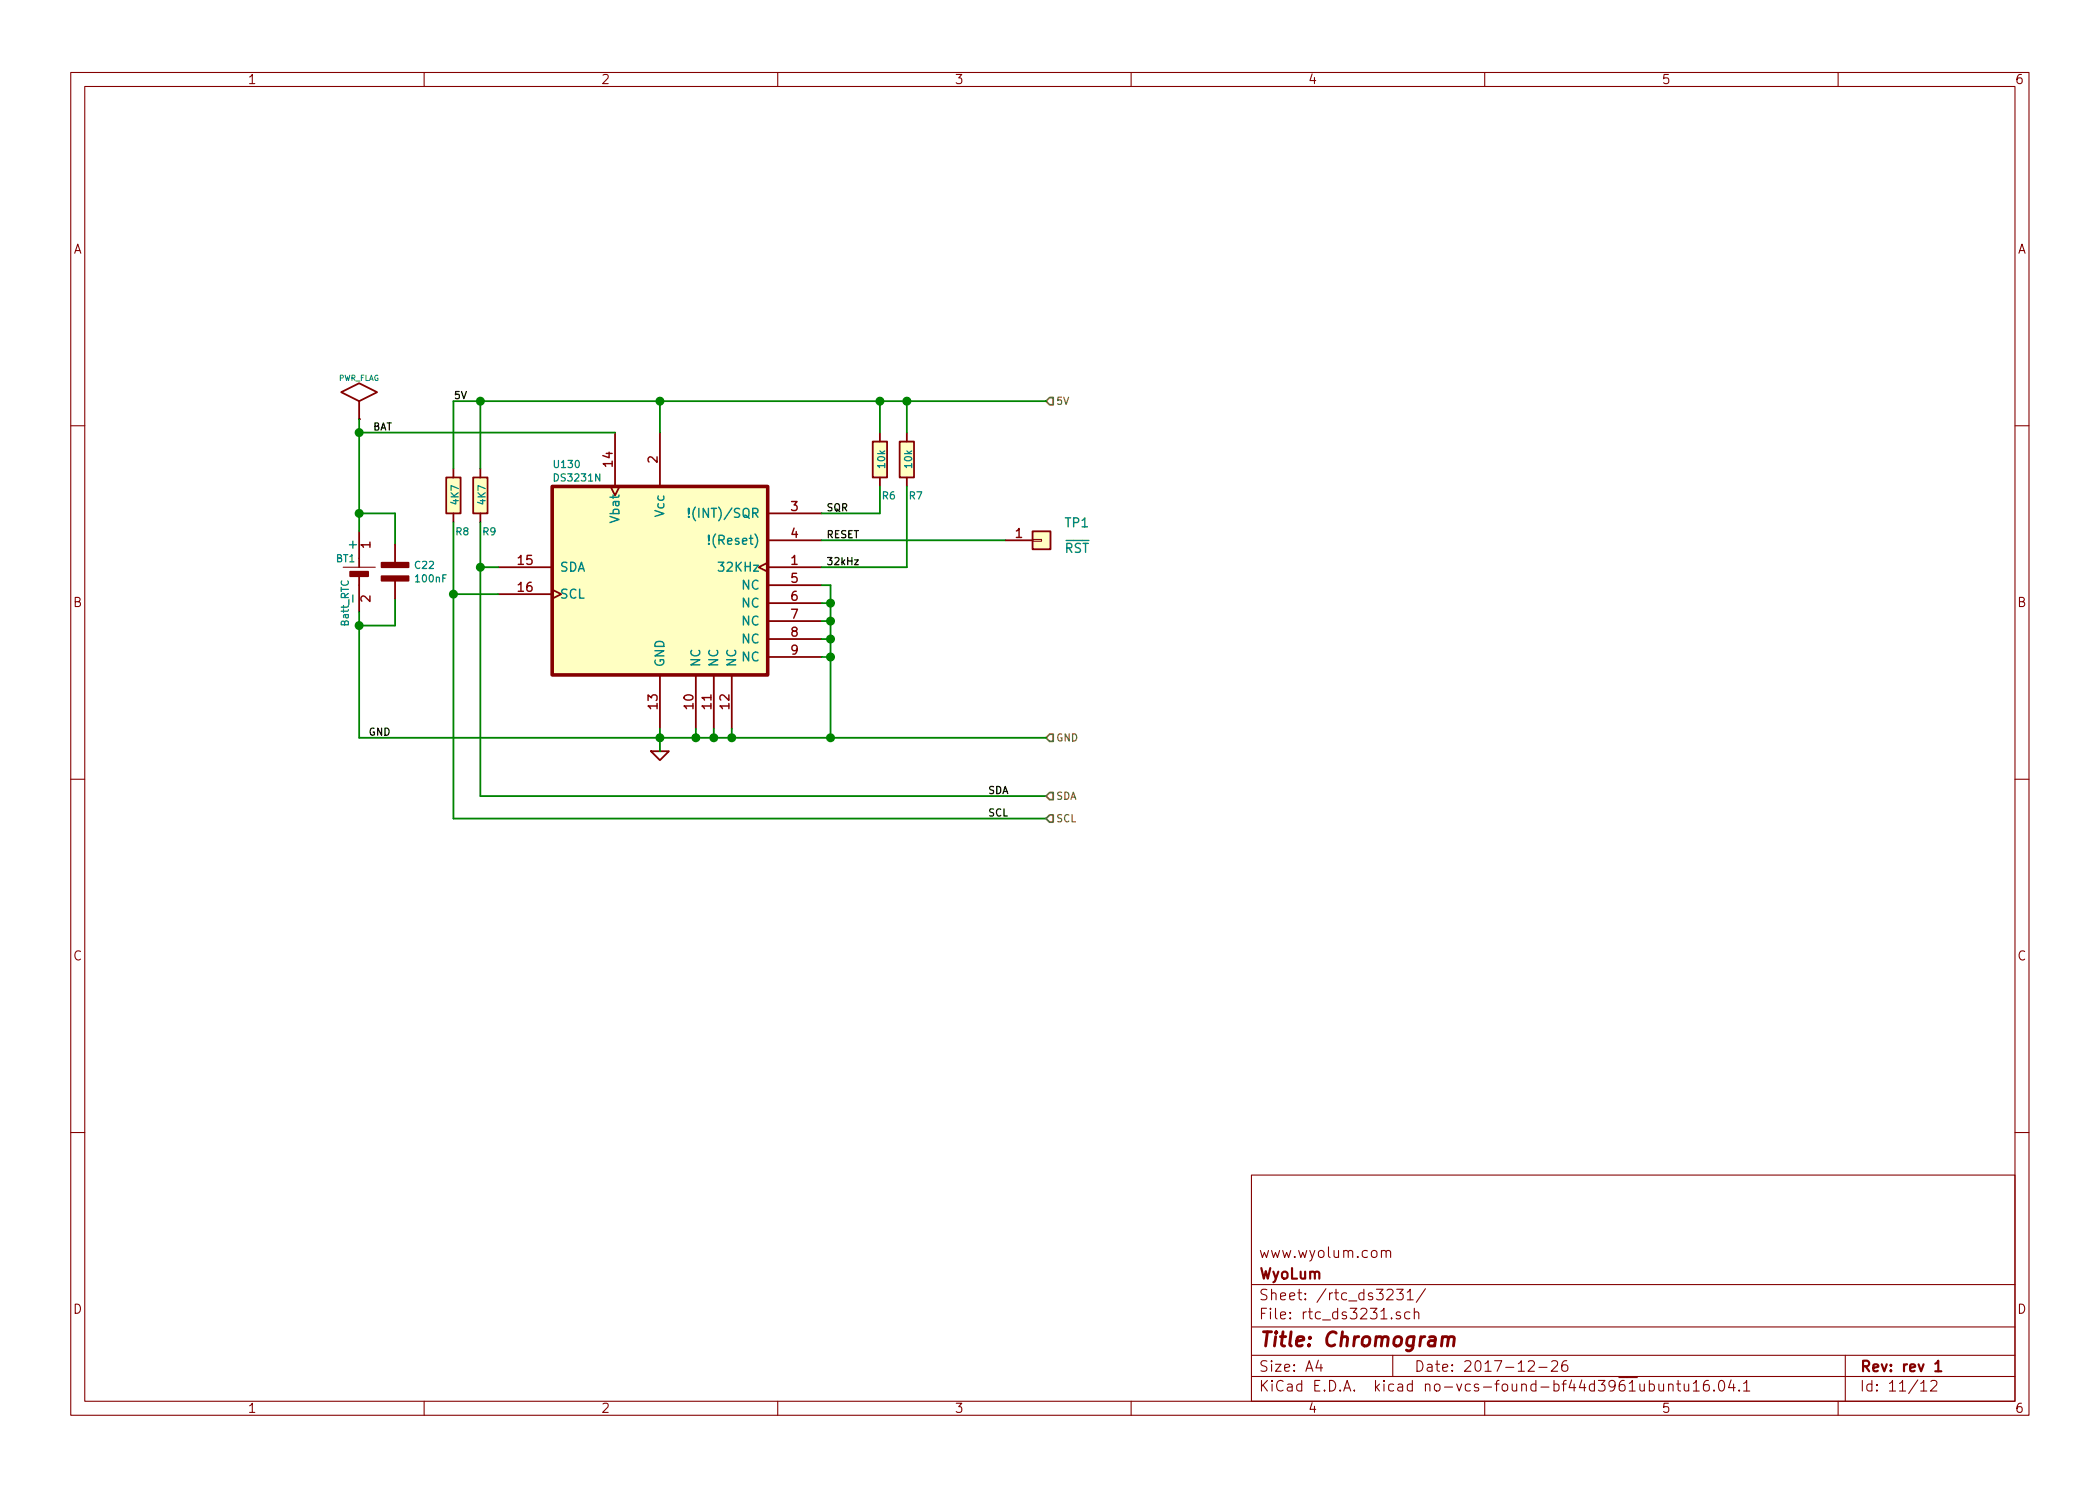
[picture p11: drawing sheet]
<svg xmlns="http://www.w3.org/2000/svg" width="297mm" height="210mm" viewBox="0 0 297 210" stroke-linecap="round" stroke-linejoin="round" font-family="sans-serif">
<g fill="none" stroke="#840000" stroke-width=".15">
<path d="M10 10.3h277v189.9h-277zM12 12.2h273v186.1h-273zM60 10.3v1.9M110 10.3v1.9M160 10.3v1.9M210 10.3v1.9M260 10.3v1.9M10 60.2h2M146 76.3h1.3v.3h-1.3zM285 60.2h2M48.5 80.3h4.6M10 110.3h2"/>
<path d="M285 110.3h2M10 160.2h2M177 166.3h108v32h-108zM195.4 177.1a.41 .41 0 0 1 .7 0v.8M195.4 176.9v1M196.1 177.1v-.1a.37 .37 0 0 1 .6 .1v.8M285 160.2h2M60 198.3v1.9M110 198.3v1.9M160 198.3v1.9M177 194.8h108M177 191.8h108"/>
<path d="M177 187.8h108M177 181.8h108M186.5 192.5l-.4 1h1M186.8 193v1M196.2 182.6l.2-.2 .5 .1a.37 .37 0 0 1 .1 .6l-.9 .8h1M197 191.8v3M197.6 182.4h.9l-.5 .6 .4 .1 .1 .2-.1 .5-.2 .1h-.4l-.2-.1M198 185.7l-.3-.1-.2 .3a.48 .48 0 0 0 .5 .3l.1 .1-.1 .2-.1 .1-.4-.1M199.1 182.8l.4-.4v1.5M199.1 183.9h.8M199.4 185.7a.48 .48 0 0 0-.7 .2v.4a.48 .48 0 0 0 .7 .2M200.1 185.7a.38 .38 0 0 1 .6 .1v.8"/>
<path d="M200.1 185.1v1.5M201.6 182.3l-1.3 2M210 198.3v1.9M216.2 192.7l.2-.2 .5 .1a.4 .4 0 0 1 .1 .6l-.9 .8h.9M217.7 193.5h1.1M219.5 192.7l.2-.2h.3a.41 .41 0 0 1 .3 .7l-.9 .8h.9M221.6 192.5a.59 .59 0 0 0-.7 .7l.1 .7a.48 .48 0 0 0 .8-.2v-.3l-.2-.2a.51 .51 0 0 0-.6 0l-.1 .2M233.3 195.9a.48 .48 0 0 1 .6 .1l.1 .1-.1 .6a.48 .48 0 0 1-.6 0M233.3 195.3v1.5M234.6 195.8v.8a.39 .39 0 0 0 .7 .1M235.3 195.8v1M236 196a.38 .38 0 0 1 .7 0v.8"/>
<path d="M236 195.8v1M237.2 195.8h.5M237.4 195.3v1.3v.1l.3 .1M238.2 195.8l.1 .9a.4 .4 0 0 0 .6 0M238.9 195.8v1M239.5 195.8l.4-.5v1.5M239.5 196.8h.9M241.7 195.3a.59 .59 0 0 0-.8 .7l.1 .7a.49 .49 0 0 0 .7 0 .65 .65 0 0 0 0-.7 .51 .51 0 0 0-.7 0l-.1 .2M242.4 196.7h.1l-.1 .1v-.1v.1M243.3 195.4a.36 .36 0 0 1 .6 .2 .77 .77 0 0 1-.5 1.2 1 1 0 0 1-.1-1.4zM244.9 195.2l-.4 1.1h.9M245.2 195.8v1"/>
<path d="M246 196.7h.1l-.1 .1-.1-.1h.1v.1M246.6 195.8l.3-.3 .2-.2v1.5M246.6 196.8h.9M260 198.3v1.9M261 191.8v6.5M271.7 195.8l.3-.3 .1-.2v1.5M271.7 196.8h.8M273.1 195.5l.2-.2h.4a.41 .41 0 0 1 .2 .7l-.9 .8h1"/>
</g>
<path d="M273.7 193l.5-.5v1.5M273.7 194h.9" fill="none" stroke="#840000" stroke-width=".3"/>
<path d="M204 189.3a.52 .52 0 0 1 .9 .1l-.2 1M204 189.1l-.1 1.3M204.9 189.4l.1-.2 .2-.1 .5 .1-.1 1.2" fill="none" stroke="#840000" stroke-width=".41"/>
<g fill="#ffffc2" stroke="#ffffc2" stroke-width=".14">
<path d="M63.1 67.6h2.1v5h-2.1z"/>
<path d="M123.4 62.5h2.1v5.1h-2.1z"/>
<path d="M127.3 62.5h2v5.1h-2z"/>
<path d="M78.1 68.8h30.5v26.7h-30.5z"/>
<path d="M66.9 67.6h2.1v5h-2.1z"/>
<path d="M146 75.2h2.6v2.5h-2.6z"/>
</g>
<g fill="none" stroke="#840000" stroke-width=".25">
<path d="M48.3 55.5l2.5-1.3 2.5 1.3-2.5 1.3zM50.8 56.8v2.5M50.8 59.3h.1M50.8 75.2v5.1M55.9 77.1v2.5M63.1 67.6h2.1v5h-2.1zM64.1 66.3v1.3M64.1 72.6v1.3M66.9 67.6h2.1v5h-2.1zM67.9 66.3v1.3M67.9 72.6v1.3M86.4 68.8l.6 1.3 .6-1.3"/>
<path d="M87 61.2v7.6M93.3 61.2v7.6M108.6 79.6l-1.3 .7 1.3 .6M108.6 72.6h7.6M108.6 76.4h7.6M123.4 62.5h2.1v5.1h-2.1zM124.5 61.2v1.3M124.5 67.6v1.2M127.3 62.5h2v5.1h-2zM128.3 61.2v1.3M128.3 67.6v1.2M142.2 76.4h3.8"/>
<path d="M146 75.2h2.6v2.5h-2.6zM50.8 81.5v5.1M55.9 82.2v2.5M70.5 80.3h7.6M70.5 84.1h7.6M78.1 83.4l1.3 .7-1.3 .6M93.3 95.5v7.6M98.4 95.5v7.6M101 95.5v7.6M103.5 95.5v7.6M108.6 80.3h7.6M108.6 82.8h7.6"/>
<path d="M108.6 85.3h7.6M108.6 87.9h7.6M108.6 90.4h7.6M108.6 93h7.6M92.1 106.3h2.5l-1.3 1.3z"/>
</g>
<path d="M78.1 68.8h30.5v26.7h-30.5z" fill="none" stroke="#840000" stroke-width=".51"/>
<path d="M97.4 73.1h.1l-.1 .1v-.1v.1M97.4 71.9v.8l.1-.7-.1-.1v.1v.7M98.4 71.7a1.47 1.47 0 0 0 0 2M100.3 76.9v.1h-.1l.1-.1v.1M100.3 75.7v.8v-.7v-.1l-.1 .1 .1 .7" fill="none" stroke="#008484" stroke-width=".2"/>
<g fill="#840000" stroke="#840000" stroke-width=".25">
<path d="M49.5 80.9h2.6v.6h-2.6z"/>
<path d="M54 79.6h3.8v.7h-3.8z"/>
<path d="M54 81.5h3.8v.7h-3.8z"/>
</g>
<g fill="none" stroke="#008400" stroke-width=".25">
<path d="M50.8 59.3v15.9M67.9 56.8v9.5M93.3 56.8v4.4M124.5 56.8v4.4M128.3 56.8v4.4M148 56.8h-83.9v9.5M50.8 61.2h36.2M50.8 72.6h5.1v4.5M64.1 73.9v41.9h83.9M67.9 73.9v38.7h80.1M116.2 76.4h26M124.5 68.8v3.8h-8.3"/>
<path d="M128.3 68.8v11.5h-12.1M50.8 86.6v17.8h97.2M55.9 84.7v3.8h-5.1M64.1 84.1h6.4M67.9 80.3h2.6M116.2 82.8h1.3v21.6M116.2 93h1.3M116.2 90.4h1.3M116.2 87.9h1.3M116.2 85.3h1.3M93.3 103.1v3.2M98.4 103.1v1.3"/>
<path d="M101 103.1v1.3M103.5 103.1v1.3"/>
</g>
<g fill="#008400" stroke="#008400" stroke-width=".25">
<circle cx="124.5" cy="56.8" r=".51"/>
<circle cx="117.5" cy="93" r=".51"/>
<circle cx="117.5" cy="90.4" r=".51"/>
<circle cx="117.5" cy="87.9" r=".51"/>
<circle cx="117.5" cy="85.3" r=".51"/>
<circle cx="50.8" cy="72.6" r=".51"/>
<circle cx="50.8" cy="88.5" r=".51"/>
<circle cx="50.8" cy="61.2" r=".51"/>
<circle cx="93.3" cy="104.4" r=".51"/>
<circle cx="98.4" cy="104.4" r=".51"/>
<circle cx="101" cy="104.4" r=".51"/>
<circle cx="103.5" cy="104.4" r=".51"/>
<circle cx="67.9" cy="80.3" r=".51"/>
<circle cx="64.1" cy="84.1" r=".51"/>
<circle cx="67.9" cy="56.8" r=".51"/>
<circle cx="93.3" cy="56.8" r=".51"/>
<circle cx="128.3" cy="56.8" r=".51"/>
<circle cx="117.5" cy="104.4" r=".51"/>
</g>
<path d="M148.5 56.3h.5v1h-.5l-.5-.5zM148 104.4l.5-.5h.5v1h-.5zM148 115.8l.5-.5h.5v1h-.5zM148.5 112.1h.5v1.1h-.5l-.5-.6z" fill="none" stroke="#848400" stroke-width=".25"/>
<path d="M120.9 79.2h.5l-.5 .7h.5" fill="none" stroke="#000" stroke-width=".18"/>
<text font-size="2.8" fill="#840000" x="178" y="190.5">Title: Chromogram</text>
<g font-size="2.1" fill="#840000">
<text x="178" y="178">www.wyolum.com</text>
<text x="178" y="184">Sheet: /rtc_ds3231/</text>
<text x="178" y="181">WyoLum</text>
<text x="178" y="186.7">File: rtc_ds3231.sch</text>
<text x="178" y="196.9">KiCad E.D.A. kicad no-vcs-found-bf44d3961ubuntu16.04.1</text>
<text x="178" y="194.1">Size: A4</text>
<text x="200" y="194.1">Date: 2017-12-26</text>
<text x="263" y="194.1">Rev: rev 1</text>
<text x="263" y="196.9">Id: 11/12</text>
</g>
<g font-size="1.8" fill="#840000">
<text x="35" y="11.9">1</text>
<text x="85" y="11.9">2</text>
<text x="135" y="11.9">3</text>
<text x="185" y="11.9">4</text>
<text x="235" y="11.9">5</text>
<text x="285" y="11.9">6</text>
<text x="10.4" y="35.9">A</text>
<text x="285.4" y="35.9">A</text>
<text x="86.7" y="66" transform="rotate(-90 86.7 66)">14</text>
<text x="93" y="65.5" transform="rotate(-90 93 65.5)">2</text>
<text x="52.4" y="77.6" transform="rotate(-90 52.4 77.6)">1</text>
<text x="111.9" y="72.3">3</text>
<text x="111.9" y="76.1">4</text>
<text x="143.7" y="76.1">1</text>
<text x="73.3" y="79.9">15</text>
<text x="73.3" y="83.7">16</text>
<text x="111.9" y="79.9">1</text>
<text x="111.9" y="82.5">5</text>
<text x="10.4" y="85.9">B</text>
<text x="52.4" y="85.2" transform="rotate(-90 52.4 85.2)">2</text>
<text x="111.9" y="85">6</text>
<text x="111.9" y="87.5">7</text>
<text x="285.4" y="85.9">B</text>
<text x="111.9" y="90.1">8</text>
<text x="111.9" y="92.6">9</text>
<text x="93" y="100.3" transform="rotate(-90 93 100.3)">13</text>
<text x="98.1" y="100.3" transform="rotate(-90 98.1 100.3)">10</text>
<text x="100.6" y="100.3" transform="rotate(-90 100.6 100.3)">11</text>
<text x="103.2" y="100.3" transform="rotate(-90 103.2 100.3)">12</text>
<text x="10.4" y="135.9">C</text>
<text x="285.4" y="135.9">C</text>
<text x="10.4" y="185.9">D</text>
<text x="285.4" y="185.9">D</text>
<text x="35" y="199.9">1</text>
<text x="85" y="199.9">2</text>
<text x="135" y="199.9">3</text>
<text x="185" y="199.9">4</text>
<text x="235" y="199.9">5</text>
<text x="285" y="199.9">6</text>
</g>
<g font-size="1.8" fill="#008484">
<text x="50.5" y="77.6" transform="rotate(-90 50.5 77.6)">+</text>
<text x="87.6" y="73.7" transform="rotate(-90 87.6 73.7)">Vbat</text>
<text x="94" y="73" transform="rotate(-90 94 73)">Vcc</text>
<text x="98.6" y="73.3">!(INT)/SQR</text>
<text x="101" y="77.1">!(Reset)</text>
<text x="150.7" y="74.6">TP1</text>
<text x="79.1" y="80.9">SDA</text>
<text x="102.2" y="80.9">32KHz</text>
<text x="105" y="83.4">NC</text>
<text x="150.6" y="78.2">RST</text>
<text x="50.5" y="85" transform="rotate(-90 50.5 85)">-</text>
<text x="79.1" y="84.7">SCL</text>
<text x="105" y="86">NC</text>
<text x="105" y="88.5">NC</text>
<text x="94" y="94.5" transform="rotate(-90 94 94.5)">GND</text>
<text x="99.1" y="94.5" transform="rotate(-90 99.1 94.5)">NC</text>
<text x="101.6" y="94.5" transform="rotate(-90 101.6 94.5)">NC</text>
<text x="104.1" y="94.5" transform="rotate(-90 104.1 94.5)">NC</text>
<text x="105" y="91.1">NC</text>
<text x="105" y="93.6">NC</text>
</g>
<g font-size="1.4">
<text x="64.1" y="56.5">5V</text>
<text x="52.7" y="60.9">BAT</text>
<text x="116.8" y="76.1">RESET</text>
<text x="116.8" y="72.3">SQR</text>
<text x="116.8" y="80">32kHz</text>
<text x="52.1" y="104.1">GND</text>
<text x="139.7" y="112.3">SDA</text>
<text x="139.7" y="115.5">SCL</text>
</g>
<g font-size="1.4" fill="#848400">
<text x="149.3" y="57.3">5V</text>
<text x="149.3" y="104.9">GND</text>
<text x="149.3" y="113.2">SDA</text>
<text x="149.3" y="116.3">SCL</text>
</g>
<g font-size="1.4" fill="#008484">
<text x="64.9" y="71.3" transform="rotate(-90 64.9 71.3)">4K7</text>
<text x="68.7" y="71.3" transform="rotate(-90 68.7 71.3)">4K7</text>
<text x="78.5" y="66.2">U130</text>
<text x="78.6" y="68.1">DS3231N</text>
<text x="124.8" y="70.7">R6</text>
<text x="125.2" y="66.2" transform="rotate(-90 125.2 66.2)">10k</text>
<text x="128.7" y="70.7">R7</text>
<text x="129" y="66.2" transform="rotate(-90 129 66.2)">10k</text>
<text x="64.5" y="75.7">R8</text>
<text x="68.3" y="75.7">R9</text>
<text x="47.6" y="79.5">BT1</text>
<text x="58.8" y="80.5">C22</text>
<text x="58.9" y="82.4">100nF</text>
<text x="49.3" y="88.6" transform="rotate(-90 49.3 88.6)">Batt_RTC</text>
</g>
<text font-size="1.1" fill="#008484" x="47.8" y="53.9">PWR_FLAG</text>
</svg>
